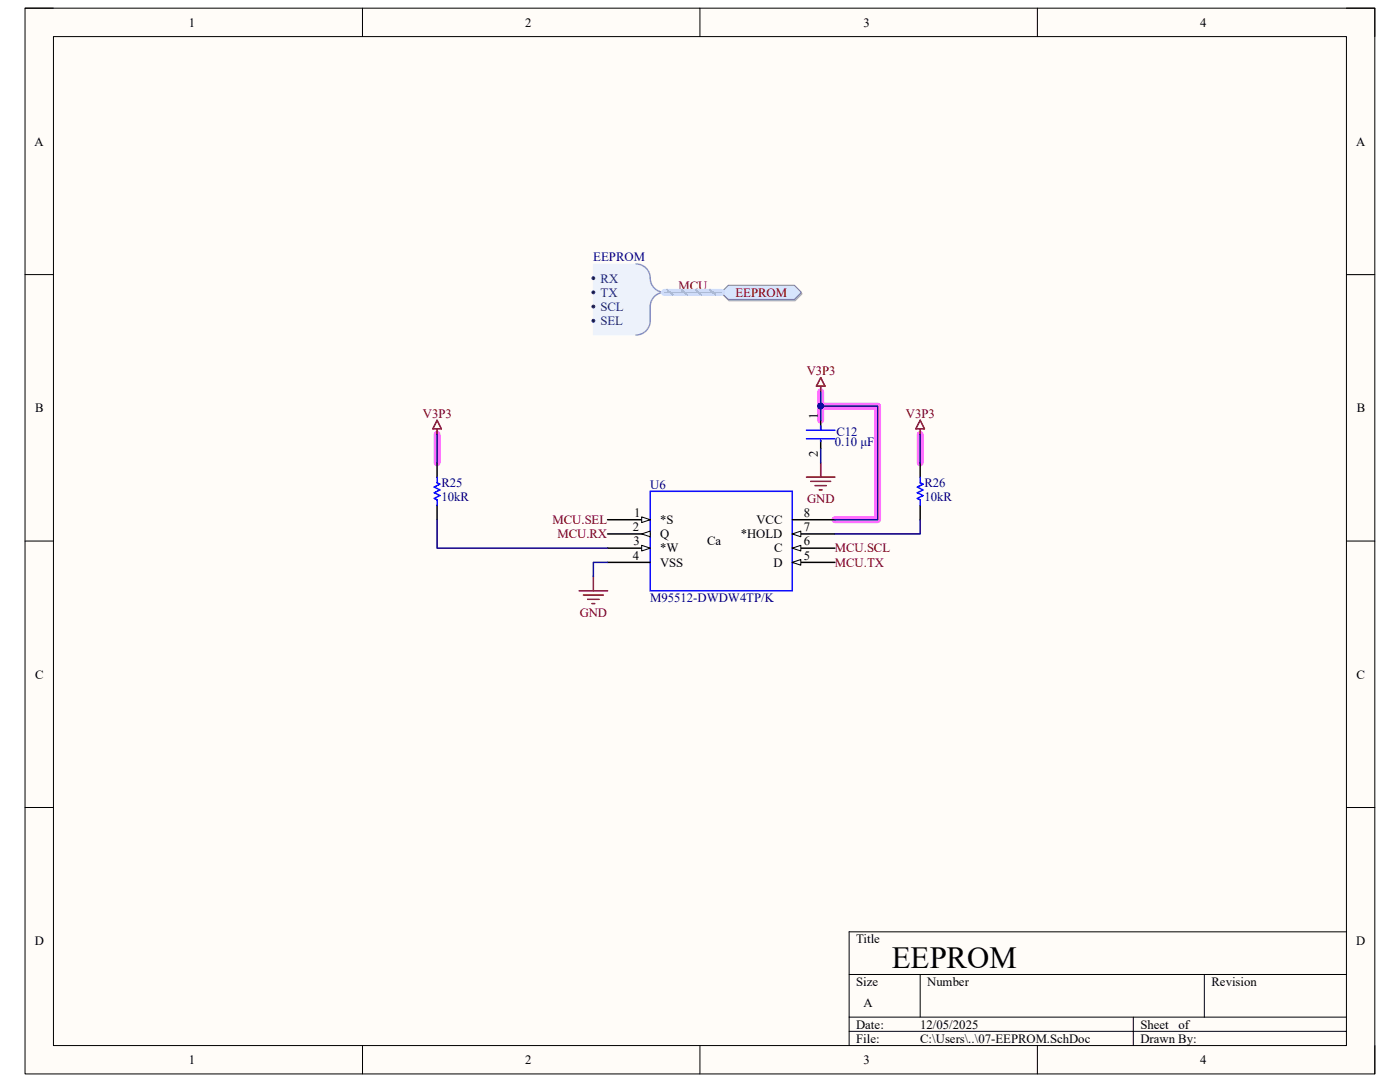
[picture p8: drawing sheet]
<svg xmlns="http://www.w3.org/2000/svg" width="279mm" height="216mm" viewBox="0 0 279 216" stroke-linecap="round" stroke-linejoin="round" font-family="sans-serif">
<path d="M5 1.6h269.4v212.7h-269.4z" fill-rule="evenodd" fill="#fffcf8"/>
<path d="M5 1.6h269.4v212.7h-269.4z" fill="none" stroke="#000" stroke-width=".2"/>
<path d="M10.7 7.3h258v201.3h-258z" fill-rule="evenodd" fill="#fffcf8"/>
<g fill="none" stroke="#000" stroke-width=".2">
<path d="M5 1.6h5.7M10.7 7.3h258v201.3h-258zM72.3 1.6v5.7M139.7 1.6v5.7M207 1.6v5.7M268.7 1.6h5.7v5.7M5 54.8h5.7M268.7 54.8h5.7M5 108h5.7M268.7 108h5.7M5 161.1h5.7M268.7 161.1h5.7"/>
<path d="M169.5 194.4h99.2M183.6 194.4v8.6M240.3 194.4v8.6M268.7 185.9h-99.2v22.7M72.3 208.6v5.7M139.7 208.6v5.7M169.5 203h99.2M169.5 205.8h99.2M207 208.6v5.7M226.2 203v5.6M274.4 208.6v5.7"/>
</g>
<path d="M163.8 78.2v5.7M87.2 86.7v5.7M163.8 81h11.3v22.7h-8.5M183.6 86.7v5.7" fill="none" stroke="#ff6eff" stroke-width="1.4"/>
<path d="M129.8 98h28.3v19.9h-28.3z" fill="none" stroke="#00f" stroke-width=".3"/>
<path d="M121.3 103.7h8.5" fill="none" stroke="#000" stroke-width=".3"/>
<path d="M128.1 103.1l1.7 .6-1.7 .6z" fill="#f8fcff"/>
<path d="M128.1 103.1l1.7 .6-1.7 .6z" fill="none" stroke="#000" stroke-width=".2"/>
<path d="M121.3 106.5h8.5" fill="none" stroke="#000" stroke-width=".3"/>
<path d="M128.1 106.5l1.7-.5v1.1z" fill="#f8fcff"/>
<path d="M128.1 106.5l1.7-.5v1.1z" fill="none" stroke="#000" stroke-width=".2"/>
<path d="M121.3 109.4h8.5" fill="none" stroke="#000" stroke-width=".3"/>
<path d="M128.1 108.8l1.7 .6-1.7 .5z" fill="#f8fcff"/>
<path d="M128.1 108.8l1.7 .6-1.7 .5z" fill="none" stroke="#000" stroke-width=".2"/>
<path d="M121.3 112.2h8.5M158.1 112.2h8.5" fill="none" stroke="#000" stroke-width=".3"/>
<path d="M158.1 112.2l1.7-.6v1.2z" fill="#f8fcff"/>
<path d="M158.1 112.2l1.7-.6v1.2z" fill="none" stroke="#000" stroke-width=".2"/>
<path d="M158.1 109.4h8.5" fill="none" stroke="#000" stroke-width=".3"/>
<path d="M158.1 109.4l1.7-.6v1.1z" fill="#f8fcff"/>
<path d="M158.1 109.4l1.7-.6v1.1z" fill="none" stroke="#000" stroke-width=".2"/>
<path d="M158.1 106.5h8.5" fill="none" stroke="#000" stroke-width=".3"/>
<path d="M158.1 106.5l1.7-.5v1.1z" fill="#f8fcff"/>
<path d="M158.1 106.5l1.7-.5v1.1z" fill="none" stroke="#000" stroke-width=".2"/>
<path d="M87.2 92.4v2.8M163.8 83.9v1.9M163.8 87.8v1.7M183.6 92.4v2.8M87.2 100.9v2.8M158.1 103.7h8.5M183.6 100.9v2.8" fill="none" stroke="#000" stroke-width=".3"/>
<path d="M87.2 95.2v1.1l.6 .3-1.1 .6 1.1 .6-1.1 .5 1.1 .6-1.1 .6 .5 .2v1.2M161 85.8h5.6M161 87.5h5.6M163.8 85v.8M163.8 87.8v.3M183.6 95.2v1.1l.6 .3-1.1 .6 1.1 .6-1.1 .5 1.1 .6-1.1 .6 .5 .2v1.2" fill="none" stroke="#00f" stroke-width=".3"/>
<g fill="none" stroke="#800000" stroke-width=".3">
<path d="M163.8 75.4l.8 1.7h-1.7zM163.8 77.1v1.1M87.2 83.9l.9 1.7h-1.7zM87.2 85.6v1.1M161 95.2h5.6M161.8 96h4M162.7 96.9h2.2M163.5 97.8h.6M163.8 92.4v2.8M183.6 83.9l.9 1.7h-1.7zM183.6 85.6v1.1M115.6 117.9h5.7"/>
<path d="M116.4 118.7h4M117.3 119.6h2.3M118.4 115.1v2.8M118.1 120.4h.6"/>
</g>
<path d="M118.4 52.7h8.5a2.92 2.92 0 0 1 2.9 3.5l.7 1.2 1.4 .9-1.4 1-.7 1.2v3.5l-.4 1.4-1.1 1.1-1.4 .3h-8.5z" fill-rule="evenodd" fill="#edf2fb"/>
<path d="M118.4 52.7h8.5a2.92 2.92 0 0 1 2.9 3.5l.7 1.2 1.4 .9-1.4 1-.7 1.2v3.5l-.4 1.4-1.1 1.1-1.4 .3h-8.5z" fill="none" stroke="#edf2fb" stroke-width=".2"/>
<path d="M126.9 52.7a2.84 2.84 0 0 1 2.9 2.8 2.83 2.83 0 0 0 2.8 2.8 2.84 2.84 0 0 0-2.8 2.9v2.8a2.84 2.84 0 0 1-2.9 2.8" fill="none" stroke="#8f9ec9" stroke-width=".3"/>
<circle cx="118.4" cy="55.5" r=".28" fill="#003a70"/>
<circle cx="118.4" cy="55.5" r=".28" fill="none" stroke="#003a70" stroke-width=".2"/>
<circle cx="118.4" cy="58.3" r=".28" fill="#003a70"/>
<circle cx="118.4" cy="58.3" r=".28" fill="none" stroke="#003a70" stroke-width=".2"/>
<circle cx="118.4" cy="61.2" r=".28" fill="#003a70"/>
<circle cx="118.4" cy="61.2" r=".28" fill="none" stroke="#003a70" stroke-width=".2"/>
<circle cx="118.4" cy="64" r=".28" fill="#003a70"/>
<circle cx="118.4" cy="64" r=".28" fill="none" stroke="#003a70" stroke-width=".2"/>
<path d="M145.5 57.2h13.2l1.4 1.4-1.4 1.4h-13.2l-1.4-1.4z" fill-rule="evenodd" fill="#bac0ca"/>
<path d="M145.5 57.2h13.2l1.4 1.4-1.4 1.4h-13.2l-1.4-1.4z" fill="none" stroke="#a6acb6" stroke-width=".2"/>
<path d="M143.9 58.3l1.5-1.4h13.1l1.4 1.4-1.4 1.5h-13.1z" fill-rule="evenodd" fill="#d5e4ff"/>
<path d="M143.9 58.3l1.5-1.4h13.1l1.4 1.4-1.4 1.5h-13.1z" fill="none" stroke="#71809b" stroke-width=".2"/>
<path d="M163.8 78.2v5.7" fill="none" stroke="#000080" stroke-width=".3"/>
<circle cx="163.8" cy="81" r=".57" fill="#000080"/>
<circle cx="163.8" cy="81" r=".57" fill="none" stroke="#000080" stroke-width=".2"/>
<path d="M87.2 86.7v5.7M163.8 81h11.3v22.7h-8.5M163.8 89.5v2.9M183.6 86.7v5.7M87.2 103.7v5.7h34.1M121.3 112.2h-2.9v2.9M183.6 103.7v2.8h-17" fill="none" stroke="#000080" stroke-width=".3"/>
<circle cx="163.8" cy="81" r=".57" fill="#000080"/>
<circle cx="163.8" cy="81" r=".57" fill="none" stroke="#000080" stroke-width=".2"/>
<path d="M132.6 58.3h11.3" fill="none" stroke="#cbdaff" stroke-width="1.4"/>
<path d="M133.2 57.8l1.1 1M136 57.8l1.1 1M138.8 57.8l1.2 1M141.7 57.8l1.1 1" fill="none" stroke="#adbce7" stroke-width=".42"/>
<path d="M132.6 58.3h11.3" fill="none" stroke="#adbce7" stroke-width=".3"/>
<text font-size="6.1" x="178" y="193.1">EEPROM</text>
<g font-size="2.5">
<text x="37.7" y="5.3">1</text>
<text x="104.8" y="5.3">2</text>
<text x="172.3" y="5.3">3</text>
<text x="239.5" y="5.3">4</text>
<text x="6.9" y="29.1">A</text>
<text x="270.6" y="29.1">A</text>
<text x="7" y="82.3">B</text>
<text x="163.2" y="83.6" transform="rotate(-90 163.2 83.6)">1</text>
<text x="270.8" y="82.3">B</text>
<text x="163.2" y="91.3" transform="rotate(-90 163.2 91.3)">2</text>
<text x="126.3" y="106">2</text>
<text x="126.5" y="103.2">1</text>
<text x="131.7" y="104.6">*S</text>
<text x="131.7" y="107.4">Q</text>
<text x="147.8" y="107.4">*HOLD</text>
<text x="151" y="104.6">VCC</text>
<text x="160.4" y="106">7</text>
<text x="160.4" y="103.2">8</text>
<text x="126.3" y="111.7">4</text>
<text x="126.4" y="108.8">3</text>
<text x="131.7" y="110.2">*W</text>
<text x="131.7" y="113.1">VSS</text>
<text x="141.1" y="108.8">Ca</text>
<text x="154.4" y="113.1">D</text>
<text x="154.5" y="110.2">C</text>
<text x="160.4" y="111.7">5</text>
<text x="160.4" y="108.8">6</text>
<text x="7" y="135.4">C</text>
<text x="270.7" y="135.4">C</text>
<text x="6.9" y="188.6">D</text>
<text x="170.9" y="188.2">Title</text>
<text x="270.7" y="188.6">D</text>
<text x="170.9" y="196.7">Size</text>
<text x="185" y="196.7">Number</text>
<text x="241.8" y="196.7">Revision</text>
<text x="172.3" y="201">A</text>
<text x="170.9" y="205.2">Date:</text>
<text x="170.9" y="208.1">File:</text>
<text x="183.6" y="205.2">12/05/2025</text>
<text x="183.7" y="208.1">C:\Users\..\07-EEPROM.SchDoc</text>
<text x="227.6" y="205.2">Sheet</text>
<text x="227.6" y="208.1">Drawn By:</text>
<text x="235.2" y="205.2">of</text>
<text x="37.7" y="212.3">1</text>
<text x="104.8" y="212.3">2</text>
<text x="172.3" y="212.3">3</text>
<text x="239.5" y="212.3">4</text>
</g>
<g font-size="2.5" fill="#000080">
<text x="118.4" y="52.1">EEPROM</text>
<text x="166.6" y="89">0.10 μF</text>
<text x="166.9" y="87">C12</text>
<text x="88.1" y="100">10kR</text>
<text x="88.1" y="97.2">R25</text>
<text x="129.8" y="97.5">U6</text>
<text x="184.5" y="100">10kR</text>
<text x="184.5" y="97.2">R26</text>
<text x="129.8" y="120.2">M95512-DWDW4TP/K</text>
</g>
<g font-size="2.5" fill="#003a70">
<text x="119.8" y="56.4">RX</text>
<text x="119.8" y="59.2">TX</text>
<text x="119.8" y="62.1">SCL</text>
<text x="119.8" y="64.9">SEL</text>
</g>
<g font-size="2.5" fill="#800000">
<text x="135.4" y="57.8">MCU</text>
<text x="146.8" y="59.2">EEPROM</text>
<text x="161" y="74.8">V3P3</text>
<text x="84.4" y="83.3">V3P3</text>
<text x="180.8" y="83.3">V3P3</text>
<text x="161.1" y="100.3">GND</text>
<text x="110.3" y="104.6">MCU.SEL</text>
<text x="111.3" y="107.4">MCU.RX</text>
<text x="166.6" y="113.1">MCU.TX</text>
<text x="166.6" y="110.2">MCU.SCL</text>
<text x="115.7" y="123">GND</text>
</g>
</svg>
